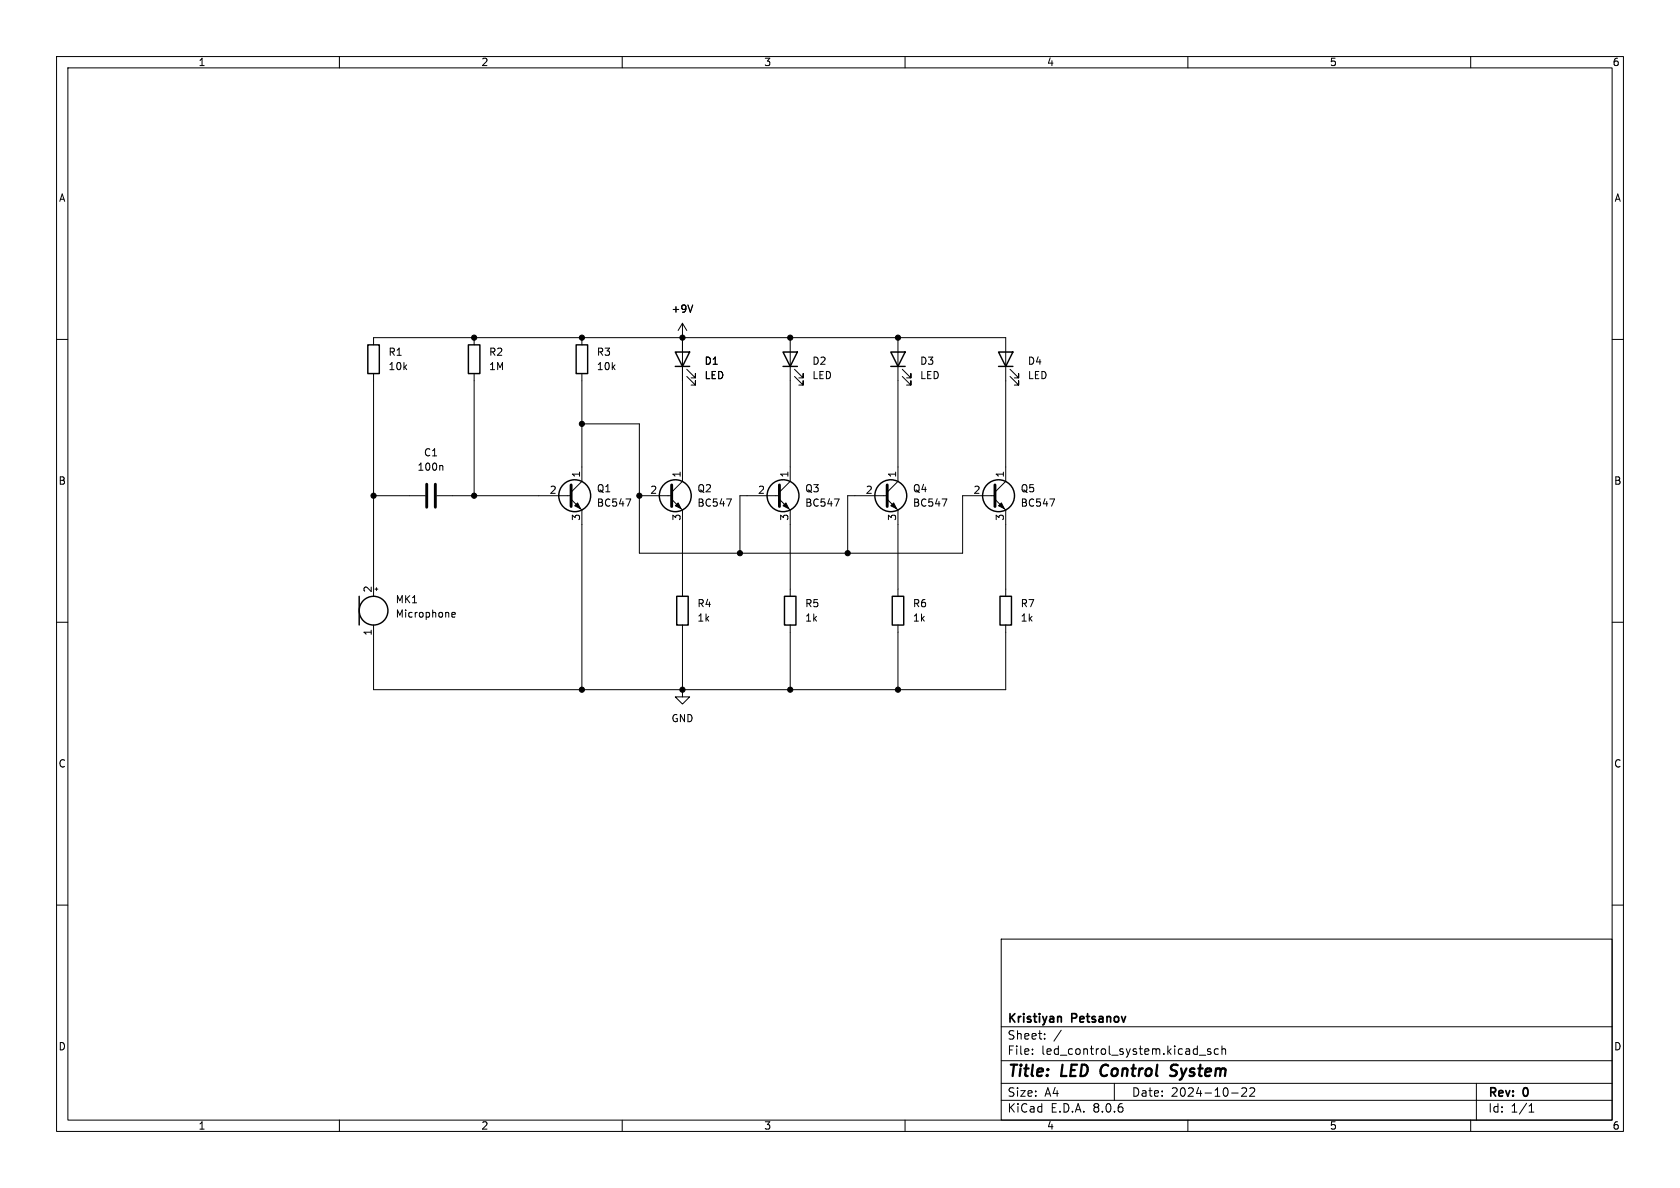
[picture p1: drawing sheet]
<svg xmlns="http://www.w3.org/2000/svg" width="297mm" height="210mm" viewBox="0 0 297 210" stroke-linecap="round" stroke-linejoin="round" font-family="sans-serif">
<g fill="none" stroke="#000" stroke-width=".18">
<path d="M10 10h277v190h-277zM12 12h273v186h-273zM60 10v2M110 10v2M160 10v2M210 10v2M260 10v2M10 60h2M83.8 59.7v1.3M102.9 59.7v1.3M120.6 59.7h.1M120.6 57.2v27.9l-1.9 1.9"/>
<path d="M120.6 57.2l-.7 1.2M120.6 57.2l.8 1.2M122.5 53.9l-.5 1.3M139.7 59.7v25.4l-1.9 1.9M158.7 59.7v25.4l-1.9 1.9M285 60h2M66 61v-1.3h111.8v25.4l-1.9 1.9M66 66v39.4M83.8 66v21.6M102.9 74.9h10.1v22.9h57.2v-10.2h5.7M102.9 66v19.1l-1.9 1.9M121.4 66.5l1.5 1.6v-.8v.8h-.7"/>
<path d="M121.4 65.3l1.5 1.5v-.8v.8h-.7M140.5 66.5l1.5 1.6v-.8v.8h-.8M140.5 65.3l1.5 1.5v-.8v.8h-.8M159.5 66.5l1.5 1.6v-.8v.8h-.7M159.5 65.3l1.5 1.5v-.8v.8h-.7M178.6 66.5l1.5 1.6v-.8v.8h-.8M178.6 65.3l1.5 1.5v-.8v.8h-.8M66 87.6h9.2M77.2 87.6h23.8M78.1 82.3l.2 .2v.6M101 88.3l1.9 1.9v31.7M110.7 88.2h.8l-.5 1.3"/>
<path d="M113 87.6h5.7M118.7 88.3l1.9 1.9v15.2M128.4 88.2h.9l-.6 1.3M137.8 88.3l1.9 1.9v15.2M137.8 87.6h-7v10.2M147.5 88.2h.8l-.5 1.3M156.8 88.3l1.9 1.9v15.2M156.8 87.6h-6.9v10.2M166.5 88.2h.9l-.6 1.3M175.9 88.3l1.9 1.9v15.2M185.6 88.2h.8l-.5 1.3M10 110h2"/>
<path d="M66 110.5v11.4h111.8v-11.4M66.3 104.1h.5M66.5 103.9v.5M79.9 108.7l.6-.1-.1-.3h-.3l-.2 .1v.6h.5M120.6 110.5v11.4M139.7 110.5v11.4M158.7 110.5v11.4M285 110h2M120.6 121.9v1.3h1.3l-1.3 1.3-1.2-1.3h1.2M120.6 121.9h.1M10 160h2M285 160h2"/>
<path d="M177 166h108v32h-108zM60 198v2M110 198v2M160 198v2M177 194.5h108M177 191.5h108M177 187.5h108M177 181.5h108M182.5 186.3v.1M182.5 185.5v.1M184.7 183.6v.1M184.7 182.8v.1"/>
<path d="M187.6 182.1l-1.3 2M197 191.5v3M210 198v2M212 186.5h1.2M214 185.5l-.3-.1-.2 .2v.2l.5 .2v.3h-.5M215.4 185.5l-.4-.1-.3 .3v.4l.1 .2h.6M216 185.5l.2-.1 .4 .1 .1 .9M216 184.9v1.5M217.7 193.2h1.2M219.5 192.4l.6-.1 .2 .1 .1 .3-.9 1.1h.9M221 192.4l.5-.1 .2 .1 .1 .3-.9 1.1h.9M260 198v2"/>
<path d="M261 191.5v6.5M270.3 196.6h.9M270.3 195.5l.4-.4v1.5"/>
</g>
<path d="M194.8 188.5a1.27 1.27 0 0 0 0 1.6M207.9 190a.85 .85 0 0 1-1.1 .1M207.9 188.2l-.6 .1a.46 .46 0 0 0-.3 .5 .46 .46 0 0 0 .3 .4l.6 .2" fill="none" stroke="#000" stroke-width=".4"/>
<path d="M187.4 179.7l.2 .2v.8" fill="none" stroke="#000" stroke-width=".3"/>
<g fill="none" stroke="#000" stroke-width=".25">
<path d="M65 61h2.1v5h-2.1zM82.8 61h2v5h-2zM101.9 61h2v5h-2zM119.4 62.2h2.5l-1.3 2.6zM119.4 64.8h2.5M138.4 62.2h2.6l-1.3 2.6zM138.4 64.8h2.6M157.5 62.2h2.5l-1.3 2.6zM157.5 64.8h2.5M176.5 62.2h2.6l-1.3 2.6zM176.5 64.8h2.6M63.5 105.4v5.1"/>
<path d="M119.6 105.4h2.1v5.1h-2.1zM138.7 105.4h2v5.1h-2zM157.7 105.4h2.1v5.1h-2.1zM176.8 105.4h2v5.1h-2z"/>
<circle cx="101.6" cy="87.6" r="2.82"/>
<circle cx="119.4" cy="87.6" r="2.82"/>
<circle cx="138.4" cy="87.6" r="2.82"/>
<circle cx="157.5" cy="87.6" r="2.82"/>
<circle cx="176.5" cy="87.6" r="2.82"/>
<circle cx="66" cy="107.9" r="2.54"/>
</g>
<path d="M75.4 85.6v4.1M77 85.6v4.1M101 85.7v3.8M118.7 85.7v3.8M137.8 85.7v3.8M156.8 85.7v3.8M175.9 85.7v3.8" fill="none" stroke="#000" stroke-width=".51"/>
<g fill="#000" stroke="#000" stroke-width=".18">
<path d="M101.6 89.4l.5-.5 .5 1zM119.4 89.4l.5-.5 .5 1zM138.4 89.4l.5-.5 .5 1zM157.5 89.4l.5-.5 .5 1zM176.5 89.4l.5-.5 .5 1z"/>
<circle cx="83.8" cy="59.7" r=".46"/>
<circle cx="102.9" cy="59.7" r=".46"/>
<circle cx="120.6" cy="59.7" r=".46"/>
<circle cx="139.7" cy="59.7" r=".46"/>
<circle cx="158.7" cy="59.7" r=".46"/>
<circle cx="102.9" cy="74.9" r=".46"/>
<circle cx="66" cy="87.6" r=".46"/>
<circle cx="83.8" cy="87.6" r=".46"/>
<circle cx="113" cy="87.6" r=".46"/>
<circle cx="130.8" cy="97.8" r=".46"/>
<circle cx="149.9" cy="97.8" r=".46"/>
<circle cx="102.9" cy="121.9" r=".46"/>
<circle cx="120.6" cy="121.9" r=".46"/>
<circle cx="139.7" cy="121.9" r=".46"/>
<circle cx="158.7" cy="121.9" r=".46"/>
</g>
<g font-size="2.8">
<text x="178" y="190.9">Title:</text>
<text x="187.7" y="190.9">LED</text>
<text x="195.4" y="190.9">Control</text>
<text x="208.6" y="190.9">System</text>
</g>
<g font-size="2.1">
<text x="178" y="184">Sheet:</text>
<text x="178" y="181.2">Kristiyan</text>
<text x="189.5" y="181.2">Petsanov</text>
<text x="178" y="186.7">File:</text>
<text x="184.1" y="186.7">led_control_system.kicad_sch</text>
<text x="178" y="196.9">KiCad</text>
<text x="178" y="194.1">Size:</text>
<text x="184.7" y="194.1">A4</text>
<text x="185.7" y="196.9">E.D.A.</text>
<text x="193.3" y="196.9">8.0.6</text>
<text x="200" y="194.1">Date:</text>
<text x="207" y="194.1">2024-10-22</text>
<text x="263" y="194.3">Rev:</text>
<text x="263" y="196.9">Id:</text>
<text x="267.1" y="196.9">1/1</text>
<text x="269.4" y="194.3">0</text>
</g>
<g font-size="1.8">
<text x="35" y="11.9">1</text>
<text x="85" y="11.9">2</text>
<text x="135" y="11.9">3</text>
<text x="185" y="11.9">4</text>
<text x="235" y="11.9">5</text>
<text x="285" y="11.9">6</text>
<text x="10.3" y="35.9">A</text>
<text x="285.3" y="35.9">A</text>
<text x="118.6" y="55.5">+9V</text>
<text x="68.6" y="63.1">R1</text>
<text x="68.6" y="65.6">10k</text>
<text x="86.4" y="63.1">R2</text>
<text x="86.4" y="65.6">1M</text>
<text x="105.4" y="63.1">R3</text>
<text x="105.4" y="65.6">10k</text>
<text x="124.5" y="64.7">D1</text>
<text x="143.5" y="64.7">D2</text>
<text x="162.6" y="64.7">D3</text>
<text x="181.6" y="64.7">D4</text>
<text x="124.5" y="67.2">LED</text>
<text x="143.5" y="67.2">LED</text>
<text x="162.6" y="67.2">LED</text>
<text x="181.6" y="67.2">LED</text>
<text x="73.7" y="83.4">100n</text>
<text x="74.9" y="80.9">C1</text>
<text x="10.3" y="85.9">B</text>
<text x="97.1" y="87.4">2</text>
<text x="102.6" y="84.5" transform="rotate(-90 102.6 84.5)">1</text>
<text x="105.4" y="89.8">BC547</text>
<text x="105.4" y="87.2">Q1</text>
<text x="114.9" y="87.4">2</text>
<text x="120.4" y="84.5" transform="rotate(-90 120.4 84.5)">1</text>
<text x="123.2" y="89.8">BC547</text>
<text x="123.2" y="87.2">Q2</text>
<text x="133.9" y="87.4">2</text>
<text x="139.4" y="84.5" transform="rotate(-90 139.4 84.5)">1</text>
<text x="142.2" y="89.8">BC547</text>
<text x="142.2" y="87.2">Q3</text>
<text x="153" y="87.4">2</text>
<text x="158.5" y="84.5" transform="rotate(-90 158.5 84.5)">1</text>
<text x="161.3" y="89.8">BC547</text>
<text x="161.3" y="87.2">Q4</text>
<text x="172" y="87.4">2</text>
<text x="177.5" y="84.5" transform="rotate(-90 177.5 84.5)">1</text>
<text x="180.3" y="89.8">BC547</text>
<text x="180.3" y="87.2">Q5</text>
<text x="285.3" y="85.9">B</text>
<text x="102.6" y="92.1" transform="rotate(-90 102.6 92.1)">3</text>
<text x="120.4" y="92.1" transform="rotate(-90 120.4 92.1)">3</text>
<text x="139.4" y="92.1" transform="rotate(-90 139.4 92.1)">3</text>
<text x="158.5" y="92.1" transform="rotate(-90 158.5 92.1)">3</text>
<text x="177.5" y="92.1" transform="rotate(-90 177.5 92.1)">3</text>
<text x="65.8" y="104.8" transform="rotate(-90 65.8 104.8)">2</text>
<text x="69.9" y="106.8">MK1</text>
<text x="123.2" y="107.5">R4</text>
<text x="142.2" y="107.5">R5</text>
<text x="161.3" y="107.5">R6</text>
<text x="180.3" y="107.5">R7</text>
<text x="65.8" y="112.5" transform="rotate(-90 65.8 112.5)">1</text>
<text x="69.9" y="109.4">Microphone</text>
<text x="123.2" y="110.1">1k</text>
<text x="142.2" y="110.1">1k</text>
<text x="161.3" y="110.1">1k</text>
<text x="180.3" y="110.1">1k</text>
<text x="118.6" y="127.9">GND</text>
<text x="10.3" y="135.9">C</text>
<text x="285.3" y="135.9">C</text>
<text x="10.3" y="185.9">D</text>
<text x="285.3" y="185.9">D</text>
<text x="35" y="199.9">1</text>
<text x="85" y="199.9">2</text>
<text x="135" y="199.9">3</text>
<text x="185" y="199.9">4</text>
<text x="235" y="199.9">5</text>
<text x="285" y="199.9">6</text>
</g>
</svg>
